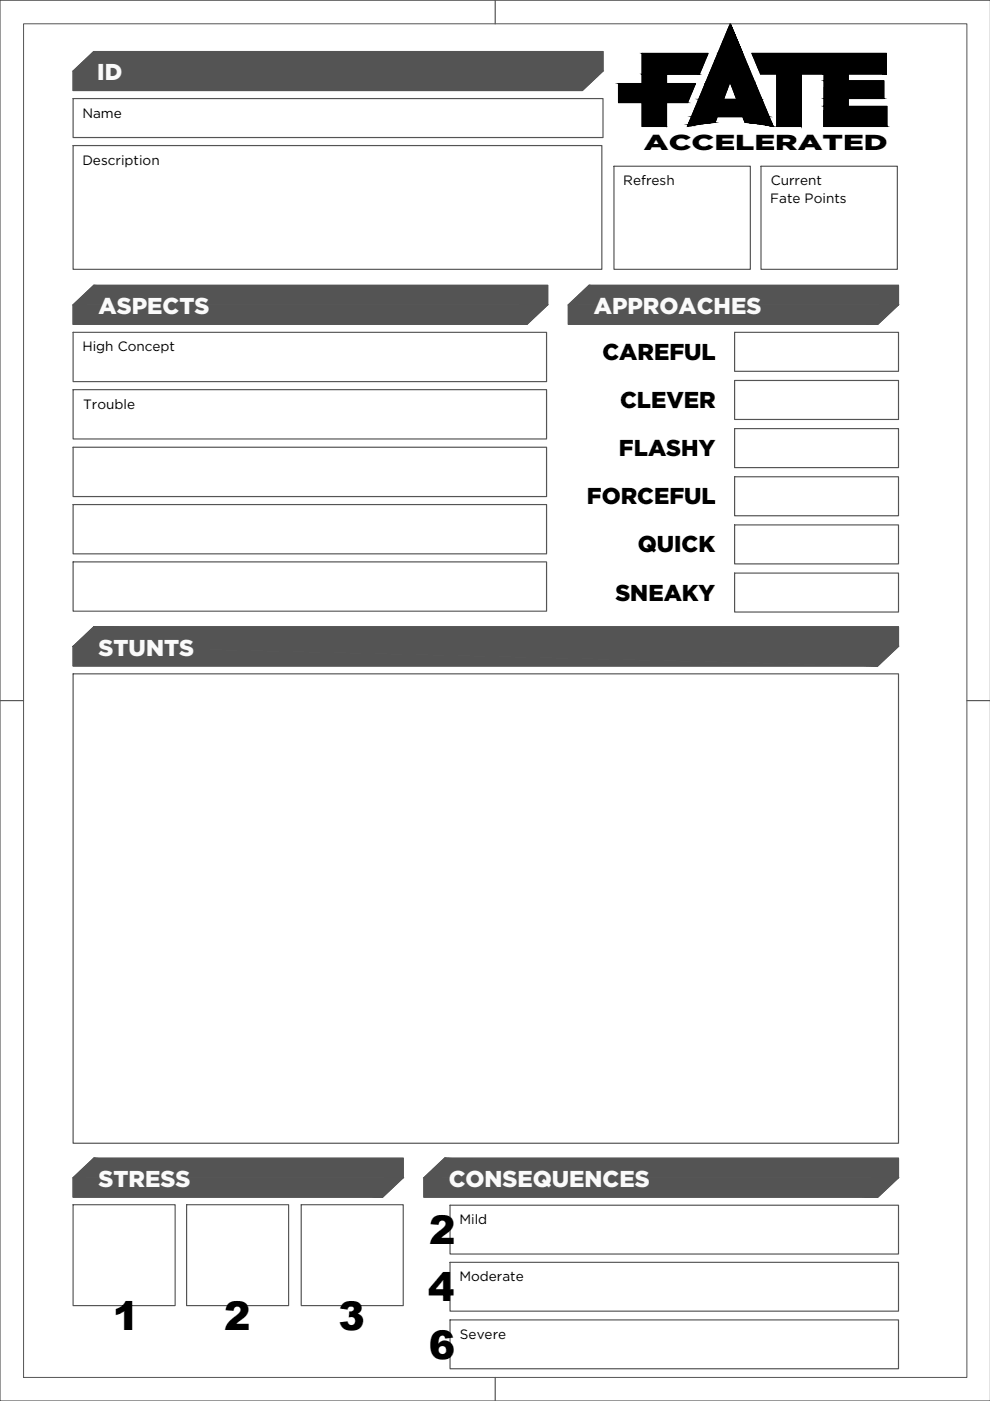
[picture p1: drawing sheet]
<svg xmlns="http://www.w3.org/2000/svg" width="210mm" height="297mm" viewBox="0 0 210 297" stroke-linecap="round" stroke-linejoin="round" font-family="sans-serif">
<g fill="#000" stroke="#000" stroke-width=".21">
<path d="M163.1 26.6h.8v.2zM163.1 26.6l.8 .2z"/>
<path d="M136.1 15.7l5.2 2v-2zM136.1 15.7l5.2 2h-5.2z"/>
<path d="M131.1 17.7l14.7 4 1.6-4zM131.1 17.7l14.7 4h-14.7z"/>
<path d="M136.1 11.3l12.2 4.4 1.8-4.4zM136.1 11.3l12.2 4.4h-12.2z"/>
<path d="M154.8 5.1l-2.6 6.2h5.3zM154.8 5.1l2.7 6.2z"/>
<path d="M149.5 17.7l3.9 3.4 1.2-3.4zM149.5 17.7l3.9 3.4h-5.2z"/>
<path d="M149.7 17.3l4.9 .4 .2-.4zM149.7 17.3l4.9 .4h-5.1z"/>
<path d="M152.2 11.3l7.8 6-2.5-6zM152.2 11.3l7.8 6h-10.3z"/>
<path d="M154.8 17.3l5.3 .4-.1-.4zM154.8 17.3l5.3 .4h-5.2z"/>
<path d="M154.9 17.7l6.6 3.4-1.4-3.4zM154.9 17.7l6.6 3.4h-5.3z"/>
<path d="M164.7 15.7l5.2 11.1v-11.1zM164.7 15.7l5.2 11.1h-5.2z"/>
<path d="M174.7 15.7l5.1 1.4v-1.4zM174.7 15.7l5.1 1.4h-5.1z"/>
<path d="M174.7 17.1l12.7 3.8v-3.8zM174.7 17.1l12.7 3.8h-12.7z"/>
<path d="M159.4 11.3l28.5 4.4v-4.4zM159.4 11.3l28.5 4.4h-26.6z"/>
<path d="M136.1 21.7l5.2 5.1v-5.1zM136.1 21.7l5.2 5.1h-5.2z"/>
<path d="M145.8 26.6v.2zM145.8 26.6h.8l-.8 .2z"/>
<path d="M145.9 26.5l.7 .1 .8-.1zM145.9 26.5l.7 .1h-.8z"/>
<path d="M145.9 26.3l1.5 .2 .8-.2zM145.9 26.3l1.5 .2h-1.5z"/>
<path d="M146 26.2l2.2 .1 .9-.1zM146 26.2l2.2 .1h-2.3z"/>
<path d="M146 26.1h3.9zM146 26.1l3.1 .1h-3.1z"/>
<path d="M146.1 26h4.7zM146.1 26l3.8 .1z"/>
<path d="M146.1 25.9h5.5zM146.1 25.9l4.7 .1z"/>
<path d="M146.6 24.7l5 1.2 .5-1.2zM146.6 24.7l5 1.2h-5.5z"/>
<path d="M148.2 21.1l14.9 3.6-1.6-3.6zM148.2 21.1l14.9 3.6h-16.5z"/>
<path d="M157.5 24.7l6.1 1.2-.5-1.2zM157.5 24.7l6.1 1.2h-5.6z"/>
<path d="M158 25.9l5.6 .1zM158 25.9l5.6 .1z"/>
<path d="M158.8 26l4.8 .1zM158.8 26l4.8 .1z"/>
<path d="M159.7 26.1l4 .1zM159.7 26.1l4 .1z"/>
<path d="M160.5 26.2l3.2 .1v-.1zM160.5 26.2l3.2 .1z"/>
<path d="M161.4 26.3l2.4 .2-.1-.2zM161.4 26.3l2.4 .2z"/>
<path d="M162.2 26.5l1.7 .1-.1-.1zM162.2 26.5l1.7 .1z"/>
<path d="M174.7 20.9l5.1 1.7v-1.7zM174.7 20.9l5.1 1.7h-5.1z"/>
<path d="M174.7 22.6l13.3 4.2v-4.2zM174.7 22.6l13.3 4.2h-13.3z"/>
</g>
<path d="M136.1 11.3h14l-1.8 4.4h-7v2h6.1l-1.6 4h-4.5v5.1h-5.2v-5.1h-5v-4h5zM154.8 17.3l1.4 3.8h-2.8zM154.8 5.1l9.1 21.7-2.9-.5-3-.4-.5-1.2h-5.4l-.5 1.2-2.9 .4-2.9 .5zM159.4 11.3h28.5v4.4h-8.1v1.4h7.6v3.8h-7.6v1.7h8.2v4.2h-13.3v-11.1h-4.8v11.1h-5.2v-11.1h-3.4z" fill="none" stroke="#000" stroke-width=".25"/>
<g fill="#545454" stroke="#545454" stroke-width=".21">
<path d="M19.9 132.9h170.6z"/>
<path d="M15.5 137h175l-4.4 4.2z"/>
<path d="M19.9 10.9l108 4.2v-4.2zM15.5 15.1l4.4-4.2 108 4.2z"/>
<path d="M15.5 15.1l108 4.1 4.4-4.1zM15.5 15.1l108 4.1h-108z"/>
<path d="M124.9 60.5l65.6 4.1v-4.1zM120.5 64.6l4.4-4.1 65.6 4.1z"/>
<path d="M19.9 60.5l96.2 4.1v-4.1zM15.5 64.6l4.4-4.1 96.2 4.1z"/>
<path d="M120.5 64.6l65.6 4.2 4.4-4.2zM120.5 64.6l65.6 4.2h-65.6z"/>
<path d="M15.5 64.6l96.2 4.2 4.4-4.2zM15.5 64.6l96.2 4.2h-96.2z"/>
<path d="M19.9 132.9l170.6 4.1v-4.1zM15.5 137l4.4-4.1 170.6 4.1zM15.5 137h175zM15.5 137h175z"/>
<path d="M15.5 141.2h170.6zM15.5 137l170.6 4.2h-170.6z"/>
<path d="M94.2 245.6l96.3 4.1v-4.1zM89.9 249.7l4.3-4.1 96.3 4.1z"/>
<path d="M89.9 249.7l96.2 4.1 4.4-4.1zM89.9 249.7l96.2 4.1h-96.2z"/>
<path d="M19.9 245.6l65.6 4.1v-4.1zM15.5 249.7l4.4-4.1 65.6 4.1z"/>
<path d="M15.5 249.7l65.6 4.1 4.4-4.1zM15.5 249.7l65.6 4.1h-65.6z"/>
</g>
<g fill="none" stroke="#545454" stroke-width=".25">
<path d="M15.5 15.1l4.4-4.2h108v4.2l-4.4 4.1h-108zM105 0v5M210 0h-210v297h210M15.5 20.9h112.4v8.3h-112.4zM15.5 30.9h112.1v26.2h-112.1zM130.2 35.2h28.9v21.9h-28.9zM161.3 35.2h29v21.9h-29zM15.5 64.6l4.4-4.1h96.2v4.1l-4.4 4.2h-96.2zM15.5 70.5h100.4v10.4h-100.4zM120.5 64.6l4.4-4.1h65.6v4.1l-4.4 4.2h-65.6zM155.7 70.5h34.8v8.2h-34.8zM15.5 82.6h100.4v10.5h-100.4z"/>
<path d="M15.5 94.8h100.4v10.5h-100.4zM155.7 80.7h34.8v8.2h-34.8zM155.7 90.9h34.8v8.2h-34.8zM15.5 107h100.4v10.4h-100.4zM15.5 119.1h100.4v10.5h-100.4zM155.7 101.1h34.8v8.2h-34.8zM155.7 111.3h34.8v8.3h-34.8zM15.5 137l4.4-4.1h170.6v4.1l-4.4 4.2h-170.6zM155.7 121.5h34.8v8.3h-34.8zM0 148.5h5M15.5 142.9h175v99.5h-175zM205 148.5h5"/>
<path d="M15.5 255.4h21.6v21.4h-21.6zM15.5 249.7l4.4-4.1h65.6v4.1l-4.4 4.1h-65.6zM39.6 255.4h21.6v21.4h-21.6zM63.9 255.4h21.6v21.4h-21.6zM89.9 249.7l4.3-4.1h96.3v4.1l-4.4 4.1h-96.2zM95.4 255.5h95.1v10.4h-95.1zM95.4 267.6h95.1v10.4h-95.1zM95.4 279.9h95.1v10.3h-95.1zM105 292v5"/>
</g>
<path d="M5 5h200v287h-200z" fill="none" stroke="#545454" stroke-width=".21"/>
<g font-size="8.4">
<text x="91" y="263.8">2</text>
<text x="90.8" y="275.9">4</text>
<text x="23.9" y="282">1</text>
<text x="47.5" y="282">2</text>
<text x="71.8" y="282">3</text>
<text x="90.9" y="288.1">6</text>
</g>
<g font-size="4.9" fill="#fafafa">
<text x="20.6" y="17">ID</text>
<text x="20.9" y="66.6">ASPECTS</text>
<text x="125.9" y="66.6">APPROACHES</text>
<text x="20.9" y="139">STUNTS</text>
<text x="20.9" y="251.7">STRESS</text>
<text x="95.1" y="251.7">CONSEQUENCES</text>
</g>
<g font-size="4.9">
<text x="127.7" y="76.3">CAREFUL</text>
<text x="131.5" y="86.5">CLEVER</text>
<text x="131.2" y="96.7">FLASHY</text>
<text x="124.4" y="106.9">FORCEFUL</text>
<text x="135.2" y="117.1">QUICK</text>
<text x="130.5" y="127.3">SNEAKY</text>
</g>
<text font-size="4.6" x="136.5" y="31.7">ACCELERATED</text>
<g font-size="2.9">
<text x="17.5" y="24.9">Name</text>
<text x="17.5" y="34.9">Description</text>
<text x="132.1" y="39.3">Refresh</text>
<text x="163.4" y="39.3">Current</text>
<text x="163.3" y="43.1">Fate Points</text>
<text x="17.5" y="74.5">High Concept</text>
<text x="17.6" y="86.6">Trouble</text>
<text x="97.4" y="259.6">Mild</text>
<text x="97.4" y="271.7">Moderate</text>
<text x="97.5" y="283.9">Severe</text>
</g>
</svg>
